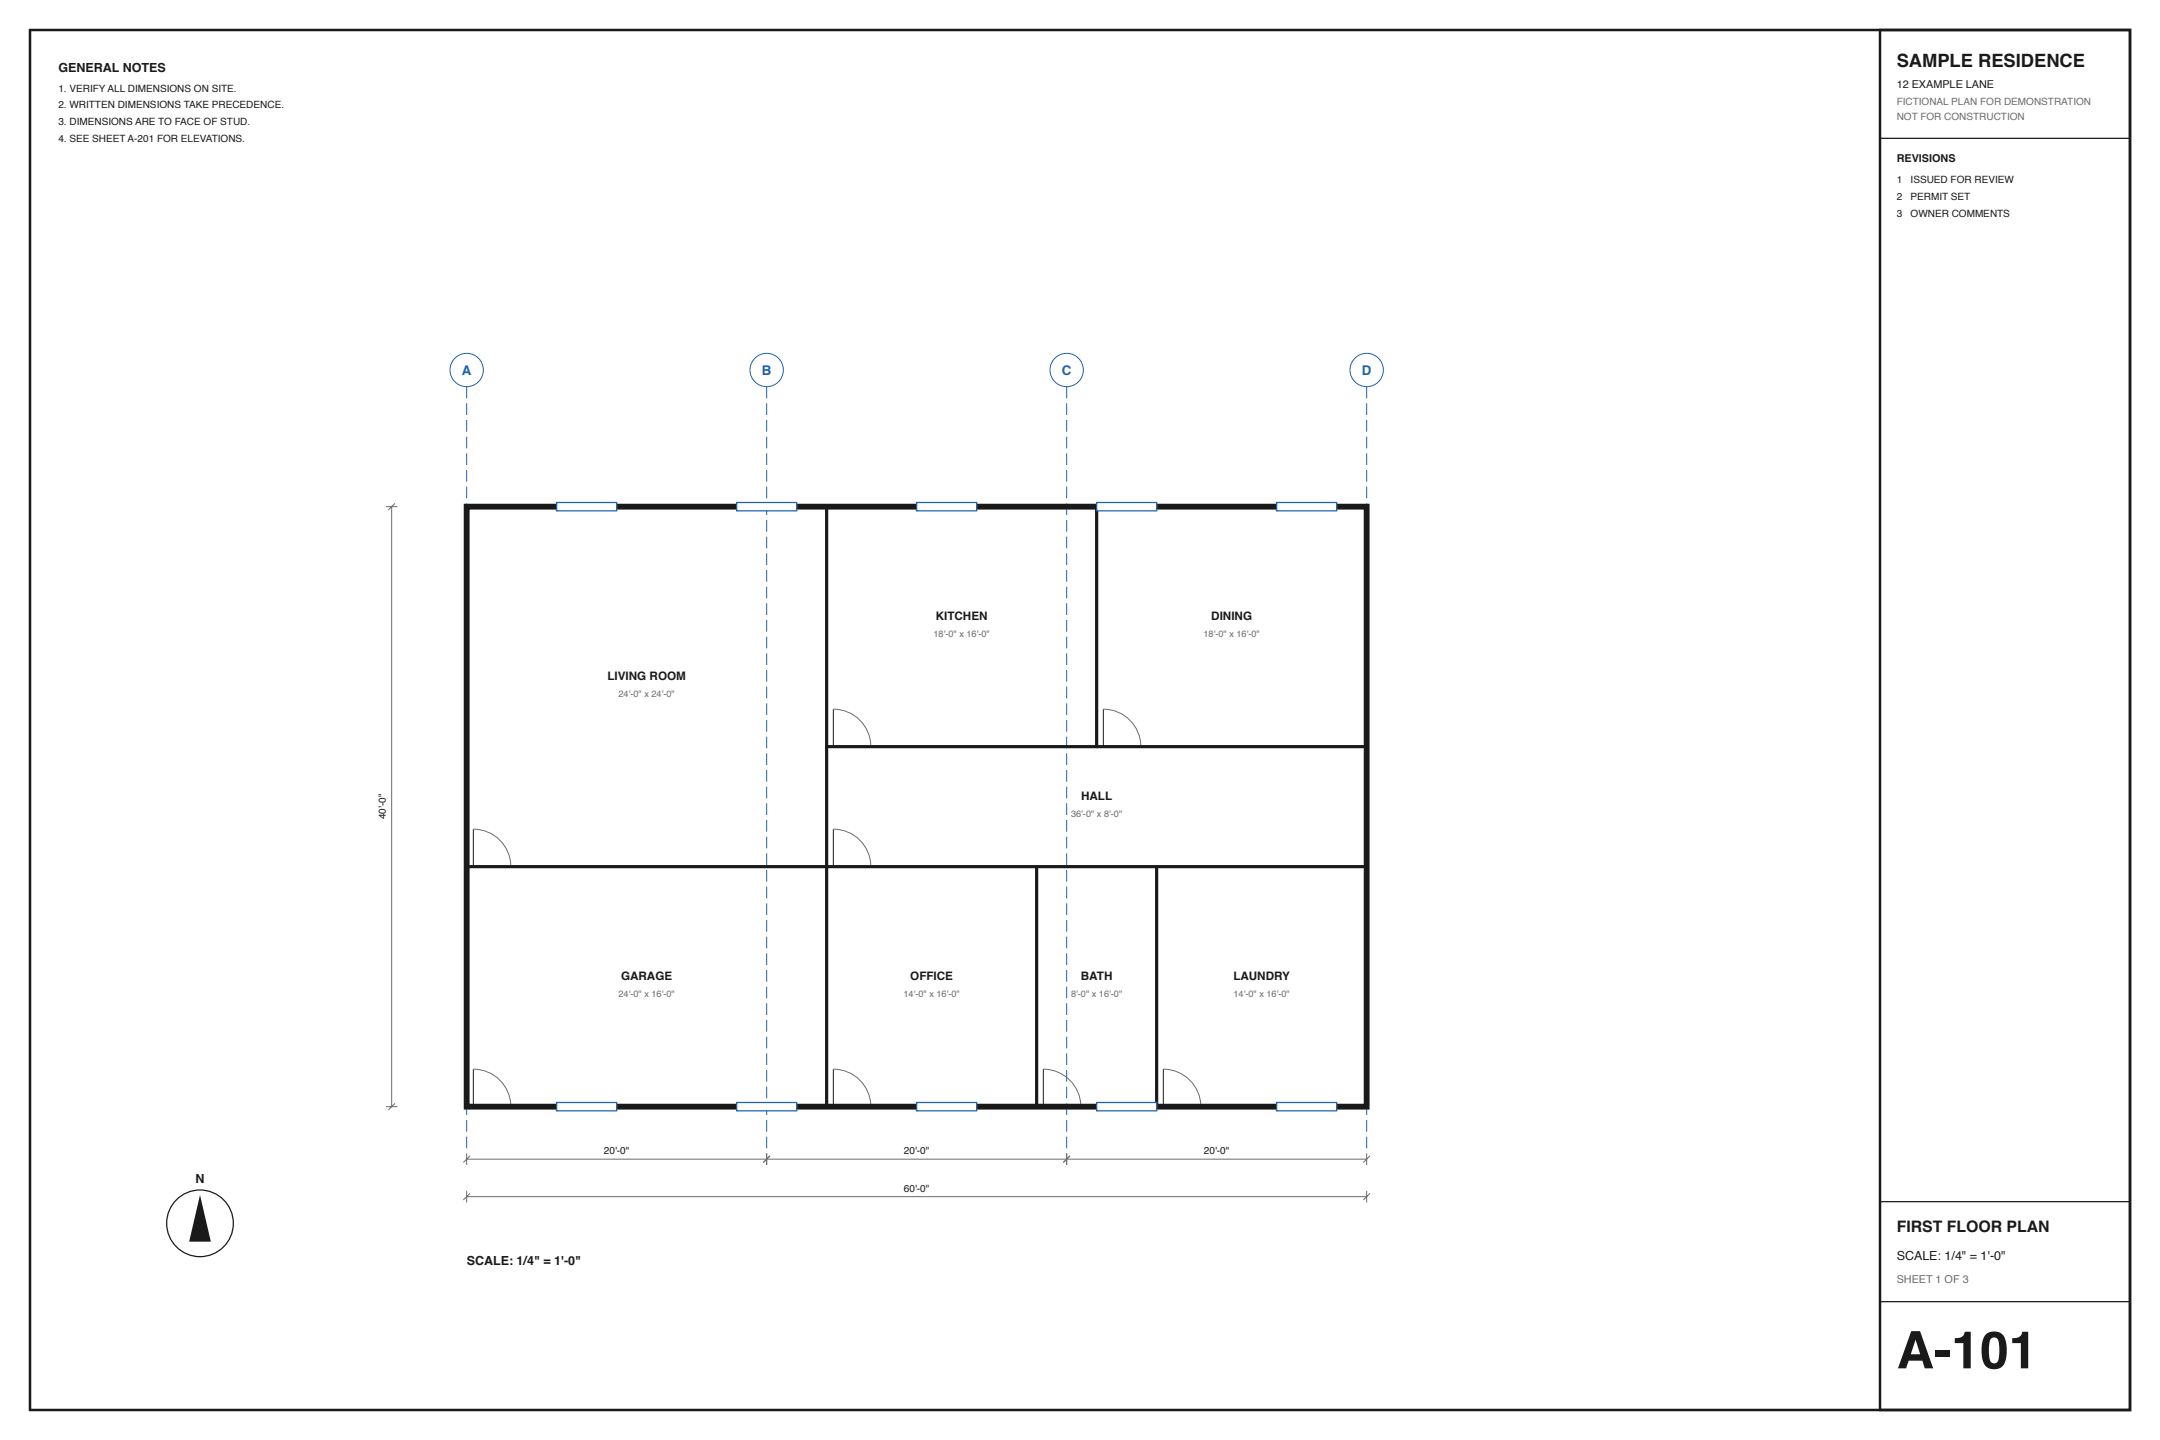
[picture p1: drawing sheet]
<svg xmlns="http://www.w3.org/2000/svg" width="914mm" height="610mm" viewBox="0 0 914 610" stroke-linecap="round" stroke-linejoin="round" font-family="sans-serif">
<path d="M12.7 12.7h889v584.2h-889zM795.9 12.7h105.8v584.2h-105.8z" fill="none" stroke="#1a1a1a" stroke-width="1.1" stroke-linecap="butt"/>
<path d="M795.9 58.6h105.8M795.9 508.7h105.8M795.9 551h105.8" fill="none" stroke="#1a1a1a" stroke-width=".53"/>
<path d="M197.6 163.7v323.8M324.6 163.7v323.8M451.6 163.7v323.8M578.6 163.7v323.8" fill="none" stroke="#1e62ae" stroke-width=".42" stroke-dasharray="4.9 2.1" stroke-linecap="butt"/>
<g fill="none" stroke="#1e62ae" stroke-width=".42">
<circle cx="197.6" cy="156.6" r="7.1"/>
<circle cx="324.6" cy="156.6" r="7.1"/>
<circle cx="451.6" cy="156.6" r="7.1"/>
<circle cx="578.6" cy="156.6" r="7.1"/>
</g>
<path d="M197.6 214.5h152.4v152.4h-152.4zM350 214.5h114.3v101.6h-114.3zM464.3 214.5h114.3v101.6h-114.3zM350 316.1h228.6v50.8h-228.6zM197.6 366.9h152.4v101.6h-152.4zM350 366.9h88.9v101.6h-88.9zM438.9 366.9h50.8v101.6h-50.8zM489.7 366.9h88.9v101.6h-88.9z" fill="none" stroke="#1a1a1a" stroke-width="1.2" stroke-linecap="butt"/>
<path d="M352.8 300.2v15.9M467.1 300.2v15.9M200.4 351v15.9M352.8 351v15.9M200.4 452.6v15.9M352.8 452.6v15.9M441.7 452.6v15.9M492.5 452.6v15.9" fill="none" stroke="#1a1a1a" stroke-width=".42"/>
<path d="M352.8 300.2a15.9 15.9 0 0 1 15.9 15.9M467.1 300.2a15.9 15.9 0 0 1 15.9 15.9M200.4 351a15.9 15.9 0 0 1 15.9 15.9M352.8 351a15.9 15.9 0 0 1 15.9 15.9M200.4 452.6a15.9 15.9 0 0 1 15.9 15.9M352.8 452.6a15.9 15.9 0 0 1 15.9 15.9M441.7 452.6a15.9 15.9 0 0 1 15.9 15.9M492.5 452.6a15.9 15.9 0 0 1 15.9 15.9" fill="none" stroke="#6c6c6c" stroke-width=".42"/>
<path d="M197.6 214.5h381v254h-381z" fill="none" stroke="#1a1a1a" stroke-width="2.5" stroke-linecap="butt"/>
<path d="M235.7 466.7h25.4v3.6h-25.4z" fill="#fff"/>
<path d="M235.7 466.7h25.4v3.6h-25.4z" fill="none" stroke="#1e62ae" stroke-width=".53"/>
<path d="M235.7 212.7h25.4v3.6h-25.4z" fill="#fff"/>
<path d="M235.7 212.7h25.4v3.6h-25.4z" fill="none" stroke="#1e62ae" stroke-width=".53"/>
<path d="M311.9 466.7h25.4v3.6h-25.4z" fill="#fff"/>
<path d="M311.9 466.7h25.4v3.6h-25.4z" fill="none" stroke="#1e62ae" stroke-width=".53"/>
<path d="M311.9 212.7h25.4v3.6h-25.4z" fill="#fff"/>
<path d="M311.9 212.7h25.4v3.6h-25.4z" fill="none" stroke="#1e62ae" stroke-width=".53"/>
<path d="M388.1 466.7h25.4v3.6h-25.4z" fill="#fff"/>
<path d="M388.1 466.7h25.4v3.6h-25.4z" fill="none" stroke="#1e62ae" stroke-width=".53"/>
<path d="M388.1 212.7h25.4v3.6h-25.4z" fill="#fff"/>
<path d="M388.1 212.7h25.4v3.6h-25.4z" fill="none" stroke="#1e62ae" stroke-width=".53"/>
<path d="M464.3 466.7h25.4v3.6h-25.4z" fill="#fff"/>
<path d="M464.3 466.7h25.4v3.6h-25.4z" fill="none" stroke="#1e62ae" stroke-width=".53"/>
<path d="M464.3 212.7h25.4v3.6h-25.4z" fill="#fff"/>
<path d="M464.3 212.7h25.4v3.6h-25.4z" fill="none" stroke="#1e62ae" stroke-width=".53"/>
<path d="M540.5 466.7h25.4v3.6h-25.4z" fill="#fff"/>
<path d="M540.5 466.7h25.4v3.6h-25.4z" fill="none" stroke="#1e62ae" stroke-width=".53"/>
<path d="M540.5 212.7h25.4v3.6h-25.4z" fill="#fff"/>
<path d="M540.5 212.7h25.4v3.6h-25.4z" fill="none" stroke="#1e62ae" stroke-width=".53"/>
<g fill="none" stroke="#6c6c6c" stroke-width=".42">
<path d="M163.3 214.5h5M165.8 214.5v254M167.2 213.1l-2.8 2.8M163.3 468.5h5M167.2 467.1l-2.8 2.8M197.6 488.2v5M197.6 490.7h381M199 489.3l-2.9 2.8M324.6 488.2v5M326 489.3l-2.9 2.8M451.6 488.2v5M453 489.3l-2.9 2.8"/>
<path d="M578.6 488.2v5M580 489.3l-2.9 2.8M197.6 506.6h381M197.6 504.1v5M199 505.2l-2.9 2.8M578.6 504.1v5M580 505.2l-2.9 2.8"/>
</g>
<circle cx="84.7" cy="517.9" r="14.1" fill="none" stroke="#1a1a1a" stroke-width=".53"/>
<path d="M84.7 505.9l4.6 19.7h-9.2z" fill="#1a1a1a"/>
<text font-size="21.9" fill="#1a1a1a" x="802.9" y="579.3">A-101</text>
<text font-size="7.8" fill="#1a1a1a" x="802.9" y="28.2">SAMPLE RESIDENCE</text>
<text font-size="6.7" fill="#1a1a1a" x="802.9" y="521.4">FIRST FLOOR PLAN</text>
<g font-size="5.6" fill="#1e62ae">
<text x="195.5" y="158.7">A</text>
<text x="322.5" y="158.7">B</text>
<text x="449.5" y="158.7">C</text>
<text x="576.5" y="158.7">D</text>
</g>
<g font-size="5.3" fill="#1a1a1a">
<text x="24.7" y="30.3">GENERAL NOTES</text>
<text x="82.8" y="500.9">N</text>
<text x="802.9" y="533.4">SCALE: 1/4&quot; = 1'-0&quot;</text>
<text x="197.6" y="535.5">SCALE: 1/4&quot; = 1'-0&quot;</text>
</g>
<g font-size="4.9" fill="#1a1a1a">
<text x="396.1" y="262.5">KITCHEN</text>
<text x="512.8" y="262.5">DINING</text>
<text x="257.2" y="287.9">LIVING ROOM</text>
<text x="457.7" y="338.7">HALL</text>
<text x="262.9" y="414.9">GARAGE</text>
<text x="385.4" y="414.9">OFFICE</text>
<text x="457.6" y="414.9">BATH</text>
<text x="522.1" y="414.9">LAUNDRY</text>
</g>
<g font-size="4.6" fill="#1a1a1a">
<text x="802.9" y="37.4">12 EXAMPLE LANE</text>
<text x="802.9" y="68.4">REVISIONS</text>
</g>
<text font-size="4.6" fill="#6c6c6c" x="802.9" y="543.3">SHEET 1 OF 3</text>
<g font-size="4.2" fill="#1a1a1a">
<text x="24.7" y="38.8">1. VERIFY ALL DIMENSIONS ON SITE.</text>
<text x="24.7" y="45.9">2. WRITTEN DIMENSIONS TAKE PRECEDENCE.</text>
<text x="24.7" y="52.9">3. DIMENSIONS ARE TO FACE OF STUD.</text>
<text x="24.7" y="60">4. SEE SHEET A-201 FOR ELEVATIONS.</text>
<text x="802.9" y="77.6">1</text>
<text x="808.8" y="77.6">ISSUED FOR REVIEW</text>
<text x="802.9" y="84.7">2</text>
<text x="808.8" y="84.7">PERMIT SET</text>
<text x="802.9" y="91.7">3</text>
<text x="808.8" y="91.7">OWNER COMMENTS</text>
<text x="163.3" y="346.9" transform="rotate(-90 163.3 346.9)">40'-0&quot;</text>
<text x="255.7" y="488.6">20'-0&quot;</text>
<text x="382.7" y="488.6">20'-0&quot;</text>
<text x="509.7" y="488.6">20'-0&quot;</text>
<text x="382.7" y="504.5">60'-0&quot;</text>
</g>
<g font-size="4.2" fill="#6c6c6c">
<text x="802.9" y="44.4">FICTIONAL PLAN FOR DEMONSTRATION</text>
<text x="802.9" y="50.8">NOT FOR CONSTRUCTION</text>
</g>
<g font-size="3.9" fill="#6c6c6c">
<text x="395.2" y="269.5">18'-0&quot; x 16'-0&quot;</text>
<text x="509.5" y="269.5">18'-0&quot; x 16'-0&quot;</text>
<text x="261.8" y="294.9">24'-0&quot; x 24'-0&quot;</text>
<text x="453.4" y="345.7">36'-0&quot; x 8'-0&quot;</text>
<text x="261.8" y="421.9">24'-0&quot; x 16'-0&quot;</text>
<text x="382.5" y="421.9">14'-0&quot; x 16'-0&quot;</text>
<text x="453.4" y="421.9">8'-0&quot; x 16'-0&quot;</text>
<text x="522.2" y="421.9">14'-0&quot; x 16'-0&quot;</text>
</g>
</svg>
